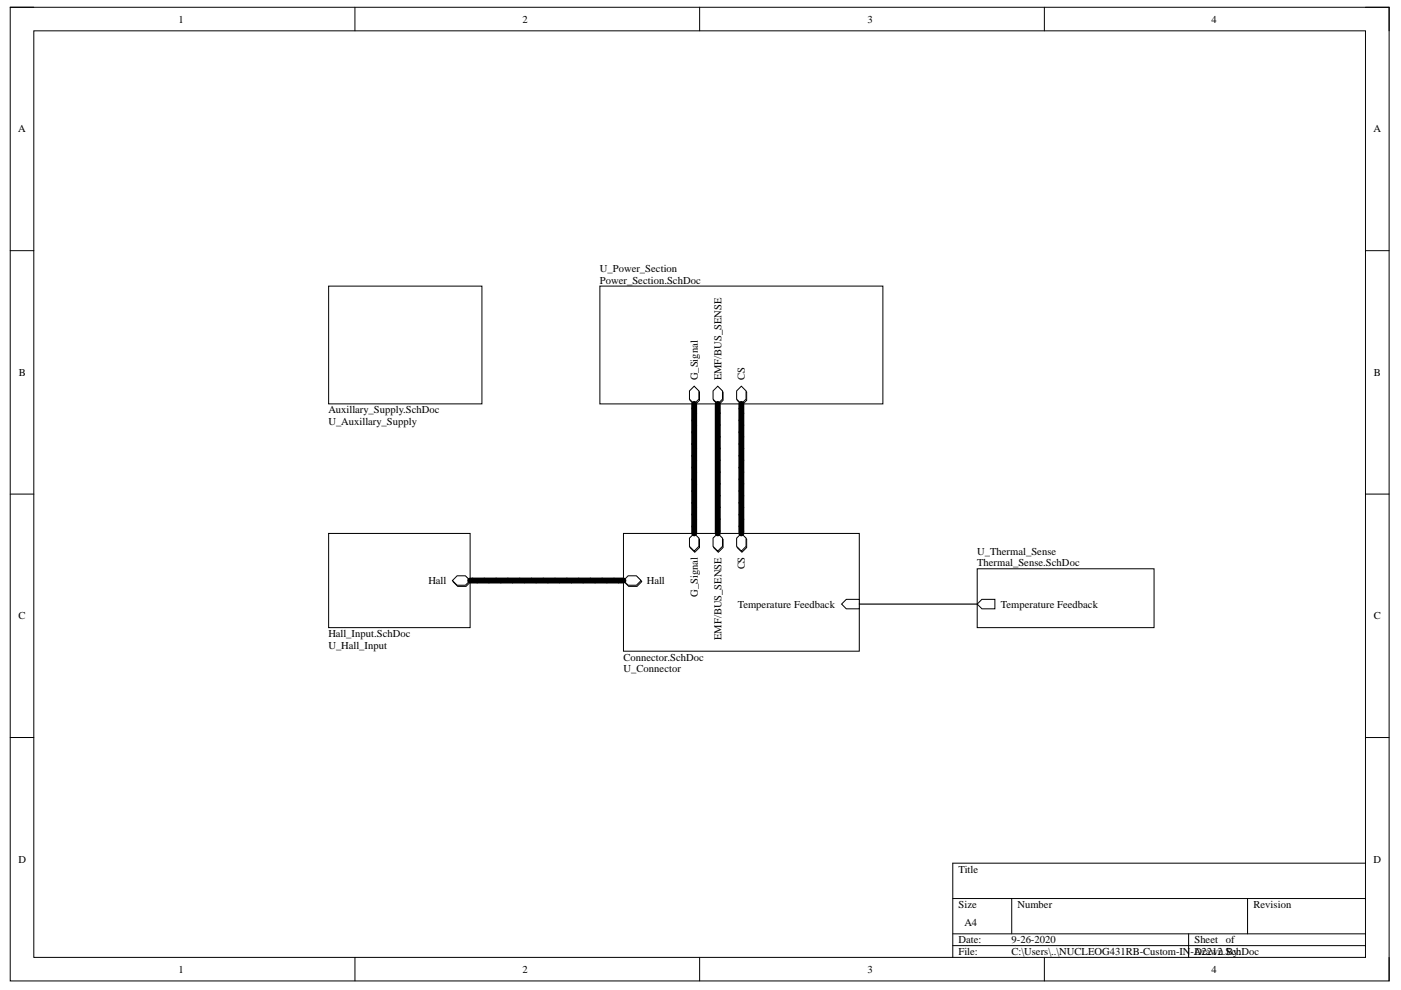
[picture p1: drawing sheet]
<svg xmlns="http://www.w3.org/2000/svg" width="297mm" height="210mm" viewBox="0 0 297 210" stroke-linecap="round" stroke-linejoin="round" font-family="sans-serif">
<path d="M2.2 1.5h292.3v206.5h-292.3z" fill="none" stroke="#000" stroke-width=".21"/>
<path d="M7.2 6.5h282.3v196.5h-282.3z" fill-rule="evenodd" fill="#fff"/>
<g fill="none" stroke="#000" stroke-width=".21">
<path d="M2.2 1.5h5M7.2 6.5h282.3v196.5h-282.3zM75.3 1.5v5M148.3 1.5v5M221.4 1.5v5M289.5 1.5h5v5M2.2 53.1h5M289.5 53.2h5M2.2 104.8h5M289.5 104.8h5M2.2 156.4h5M289.5 156.4h5"/>
<path d="M202 190.5h87.5M202 198h87.5M214.5 190.5v7.5M252 198v5M264.5 190.5v7.5M289.5 183h-87.5v20M75.3 203v5M148.3 203v5M202 200.5h87.5M221.4 203v5M294.5 203v5"/>
</g>
<path d="M69.7 60.7h32.5v24.9h-32.5z" fill-rule="evenodd" fill="#fff"/>
<path d="M69.7 60.7h32.5v24.9h-32.5z" fill="none" stroke="#000" stroke-width=".21"/>
<path d="M127.2 60.7h60v24.9h-60z" fill-rule="evenodd" fill="#fff"/>
<path d="M127.2 60.7h60v24.9h-60z" fill="none" stroke="#000" stroke-width=".21"/>
<path d="M147.3 82.1l1 1v1.8l-1 1-1-1v-1.8z" fill-rule="evenodd" fill="#fff"/>
<path d="M147.3 82.1l1 1v1.8l-1 1-1-1v-1.8z" fill="none" stroke="#000" stroke-width=".21"/>
<path d="M146.2 82.9l1-1 1 1v1.7l-1 1-1-1z" fill-rule="evenodd" fill="#fff"/>
<path d="M146.2 82.9l1-1 1 1v1.7l-1 1-1-1z" fill="none" stroke="#000" stroke-width=".21"/>
<path d="M157.3 82.1l1 1v1.8l-1 1-1-1v-1.8z" fill-rule="evenodd" fill="#fff"/>
<path d="M157.3 82.1l1 1v1.8l-1 1-1-1v-1.8z" fill="none" stroke="#000" stroke-width=".21"/>
<path d="M156.2 82.9l1-1 1 1v1.7l-1 1-1-1z" fill-rule="evenodd" fill="#fff"/>
<path d="M156.2 82.9l1-1 1 1v1.7l-1 1-1-1z" fill="none" stroke="#000" stroke-width=".21"/>
<path d="M152.3 82.1l1 1v1.8l-1 1-1-1v-1.8z" fill-rule="evenodd" fill="#fff"/>
<path d="M152.3 82.1l1 1v1.8l-1 1-1-1v-1.8z" fill="none" stroke="#000" stroke-width=".21"/>
<path d="M151.2 82.9l1-1 1 1v1.7l-1 1-1-1z" fill-rule="evenodd" fill="#fff"/>
<path d="M151.2 82.9l1-1 1 1v1.7l-1 1-1-1z" fill="none" stroke="#000" stroke-width=".21"/>
<path d="M132.2 113.1h50v25h-50z" fill-rule="evenodd" fill="#fff"/>
<path d="M132.2 113.1h50v25h-50z" fill="none" stroke="#000" stroke-width=".21"/>
<path d="M156.3 114.3l1-1 1 1v1.8l-1 1-1-1z" fill-rule="evenodd" fill="#fff"/>
<path d="M156.3 114.3l1-1 1 1v1.8l-1 1-1-1z" fill="none" stroke="#000" stroke-width=".21"/>
<path d="M156.2 114.1l1-1 1 1v1.7l-1 1-1-1z" fill-rule="evenodd" fill="#fff"/>
<path d="M156.2 114.1l1-1 1 1v1.7l-1 1-1-1z" fill="none" stroke="#000" stroke-width=".21"/>
<path d="M146.3 114.3l1-1 1 1v1.8l-1 1-1-1z" fill-rule="evenodd" fill="#fff"/>
<path d="M146.3 114.3l1-1 1 1v1.8l-1 1-1-1z" fill="none" stroke="#000" stroke-width=".21"/>
<path d="M146.2 114.1l1-1 1 1v1.7l-1 1-1-1z" fill-rule="evenodd" fill="#fff"/>
<path d="M146.2 114.1l1-1 1 1v1.7l-1 1-1-1z" fill="none" stroke="#000" stroke-width=".21"/>
<path d="M179.4 127.1h2.8v2h-2.8l-1-1z" fill-rule="evenodd" fill="#fff"/>
<path d="M179.4 127.1h2.8v2h-2.8l-1-1z" fill="none" stroke="#000" stroke-width=".21"/>
<path d="M132.3 123.3l1-1h1.8l1 1-1 1h-1.8z" fill-rule="evenodd" fill="#fff"/>
<path d="M132.3 123.3l1-1h1.8l1 1-1 1h-1.8z" fill="none" stroke="#000" stroke-width=".21"/>
<path d="M133.2 122.1h1.7l1 1-1 1h-1.7l-1-1z" fill-rule="evenodd" fill="#fff"/>
<path d="M133.2 122.1h1.7l1 1-1 1h-1.7l-1-1z" fill="none" stroke="#000" stroke-width=".21"/>
<path d="M151.3 114.3l1-1 1 1v1.8l-1 1-1-1z" fill-rule="evenodd" fill="#fff"/>
<path d="M151.3 114.3l1-1 1 1v1.8l-1 1-1-1z" fill="none" stroke="#000" stroke-width=".21"/>
<path d="M151.2 114.1l1-1 1 1v1.7l-1 1-1-1z" fill-rule="evenodd" fill="#fff"/>
<path d="M151.2 114.1l1-1 1 1v1.7l-1 1-1-1z" fill="none" stroke="#000" stroke-width=".21"/>
<path d="M69.7 113.1h30v20h-30z" fill-rule="evenodd" fill="#fff"/>
<path d="M69.7 113.1h30v20h-30z" fill="none" stroke="#000" stroke-width=".21"/>
<path d="M96.1 123.3l1-1h1.7l1 1-1 1h-1.7z" fill-rule="evenodd" fill="#fff"/>
<path d="M96.1 123.3l1-1h1.7l1 1-1 1h-1.7z" fill="none" stroke="#000" stroke-width=".21"/>
<path d="M96.9 122.1h1.8l1 1-1 1h-1.8l-1-1z" fill-rule="evenodd" fill="#fff"/>
<path d="M96.9 122.1h1.8l1 1-1 1h-1.8l-1-1z" fill="none" stroke="#000" stroke-width=".21"/>
<path d="M207.2 120.6h37.5v12.5h-37.5z" fill-rule="evenodd" fill="#fff"/>
<path d="M207.2 120.6h37.5v12.5h-37.5z" fill="none" stroke="#000" stroke-width=".21"/>
<path d="M208.2 127.1h2.7v2h-2.7l-1-1z" fill-rule="evenodd" fill="#fff"/>
<path d="M208.2 127.1h2.7v2h-2.7l-1-1z" fill="none" stroke="#000" stroke-width=".21"/>
<path d="M147.2 85.6v27.5M152.2 85.6v27.5M157.2 85.6v27.5M99.7 123.1h32.5M182.2 128.1h25" fill="none" stroke="#000" stroke-width=".25"/>
<path d="M147.2 85.6v27.5M152.2 85.6v27.5M157.2 85.6v27.5M99.7 123.1h32.5" fill="none" stroke="#000" stroke-width="1.3"/>
<g fill="none" stroke="#000" stroke-width=".37">
<path d="M146.7 99.1l.9 1M146.7 96.6l.9 1M146.7 94.1l.9 1M146.7 91.6l.9 1M146.7 89.1l.9 1M146.7 86.6l.9 1M151.7 99.1l.9 1M151.7 96.6l.9 1M151.7 94.1l.9 1M151.7 91.6l.9 1M151.7 89.1l.9 1M151.7 86.6l.9 1"/>
<path d="M156.7 99.1l.9 1M156.7 96.6l.9 1M156.7 94.1l.9 1M156.7 91.6l.9 1M156.7 89.1l.9 1M156.7 86.6l.9 1M146.7 111.6l.9 1M146.7 109.1l.9 1M146.7 106.6l.9 1M146.7 104.1l.9 1M146.7 101.6l.9 1M151.7 111.6l.9 1"/>
<path d="M151.7 109.1l.9 1M151.7 106.6l.9 1M151.7 104.1l.9 1M151.7 101.6l.9 1M156.7 111.6l.9 1M156.7 109.1l.9 1M156.7 106.6l.9 1M156.7 104.1l.9 1M156.7 101.6l.9 1M100.2 122.6l1 .9M102.7 122.6l1 .9M105.2 122.6l1 .9"/>
<path d="M107.7 122.6l1 .9M110.2 122.6l1 .9M112.7 122.6l1 .9M115.2 122.6l1 .9M117.7 122.6l1 .9M120.2 122.6l1 .9M122.7 122.6l1 .9M125.2 122.6l1 .9M127.7 122.6l1 .9M130.2 122.6l1 .9"/>
</g>
<g font-size="2.2">
<text x="37.8" y="4.8">1</text>
<text x="110.7" y="4.8">2</text>
<text x="183.9" y="4.8">3</text>
<text x="256.9" y="4.8">4</text>
<text x="3.8" y="28.1">A</text>
<text x="291.2" y="28.1">A</text>
<text x="127.2" y="57.6">U_Power_Section</text>
<text x="127.2" y="60.2">Power_Section.SchDoc</text>
<text x="4" y="79.7">B</text>
<text x="148" y="80.6" transform="rotate(-90 148 80.6)">G_Signal</text>
<text x="152.9" y="80.6" transform="rotate(-90 152.9 80.6)">EMF/BUS_SENSE</text>
<text x="157.9" y="80.6" transform="rotate(-90 157.9 80.6)">CS</text>
<text x="291.3" y="79.7">B</text>
<text x="69.6" y="87.6">Auxillary_Supply.SchDoc</text>
<text x="69.6" y="90.1">U_Auxillary_Supply</text>
<text x="207.2" y="117.6">U_Thermal_Sense</text>
<text x="90.8" y="123.8">Hall</text>
<text x="137.2" y="123.8">Hall</text>
<text x="157.9" y="120.7" transform="rotate(-90 157.9 120.7)">CS</text>
<text x="207.2" y="120.1">Thermal_Sense.SchDoc</text>
<text x="3.9" y="131.3">C</text>
<text x="148" y="126.6" transform="rotate(-90 148 126.6)">G_Signal</text>
<text x="156.4" y="128.9">Temperature Feedback</text>
<text x="212.2" y="128.9">Temperature Feedback</text>
<text x="291.3" y="131.3">C</text>
<text x="69.6" y="137.6">U_Hall_Input</text>
<text x="69.6" y="135.1">Hall_Input.SchDoc</text>
<text x="152.9" y="135.7" transform="rotate(-90 152.9 135.7)">EMF/BUS_SENSE</text>
<text x="132.2" y="142.6">U_Connector</text>
<text x="132.2" y="140.1">Connector.SchDoc</text>
<text x="3.9" y="183">D</text>
<text x="203.2" y="185">Title</text>
<text x="291.2" y="183">D</text>
<text x="203.2" y="192.5">Size</text>
<text x="204.5" y="196.3">A4</text>
<text x="215.7" y="192.5">Number</text>
<text x="265.8" y="192.5">Revision</text>
<text x="203.2" y="200">Date:</text>
<text x="203.2" y="202.5">File:</text>
<text x="214.5" y="200">9-26-2020</text>
<text x="214.5" y="202.5">C:\Users\..\NUCLEOG431RB-Custom-IN-A2212.SchDoc</text>
<text x="253.2" y="200">Sheet</text>
<text x="253.2" y="202.5">Drawn By:</text>
<text x="259.9" y="200">of</text>
<text x="37.8" y="206.2">1</text>
<text x="110.7" y="206.2">2</text>
<text x="183.9" y="206.2">3</text>
<text x="256.9" y="206.2">4</text>
</g>
</svg>
